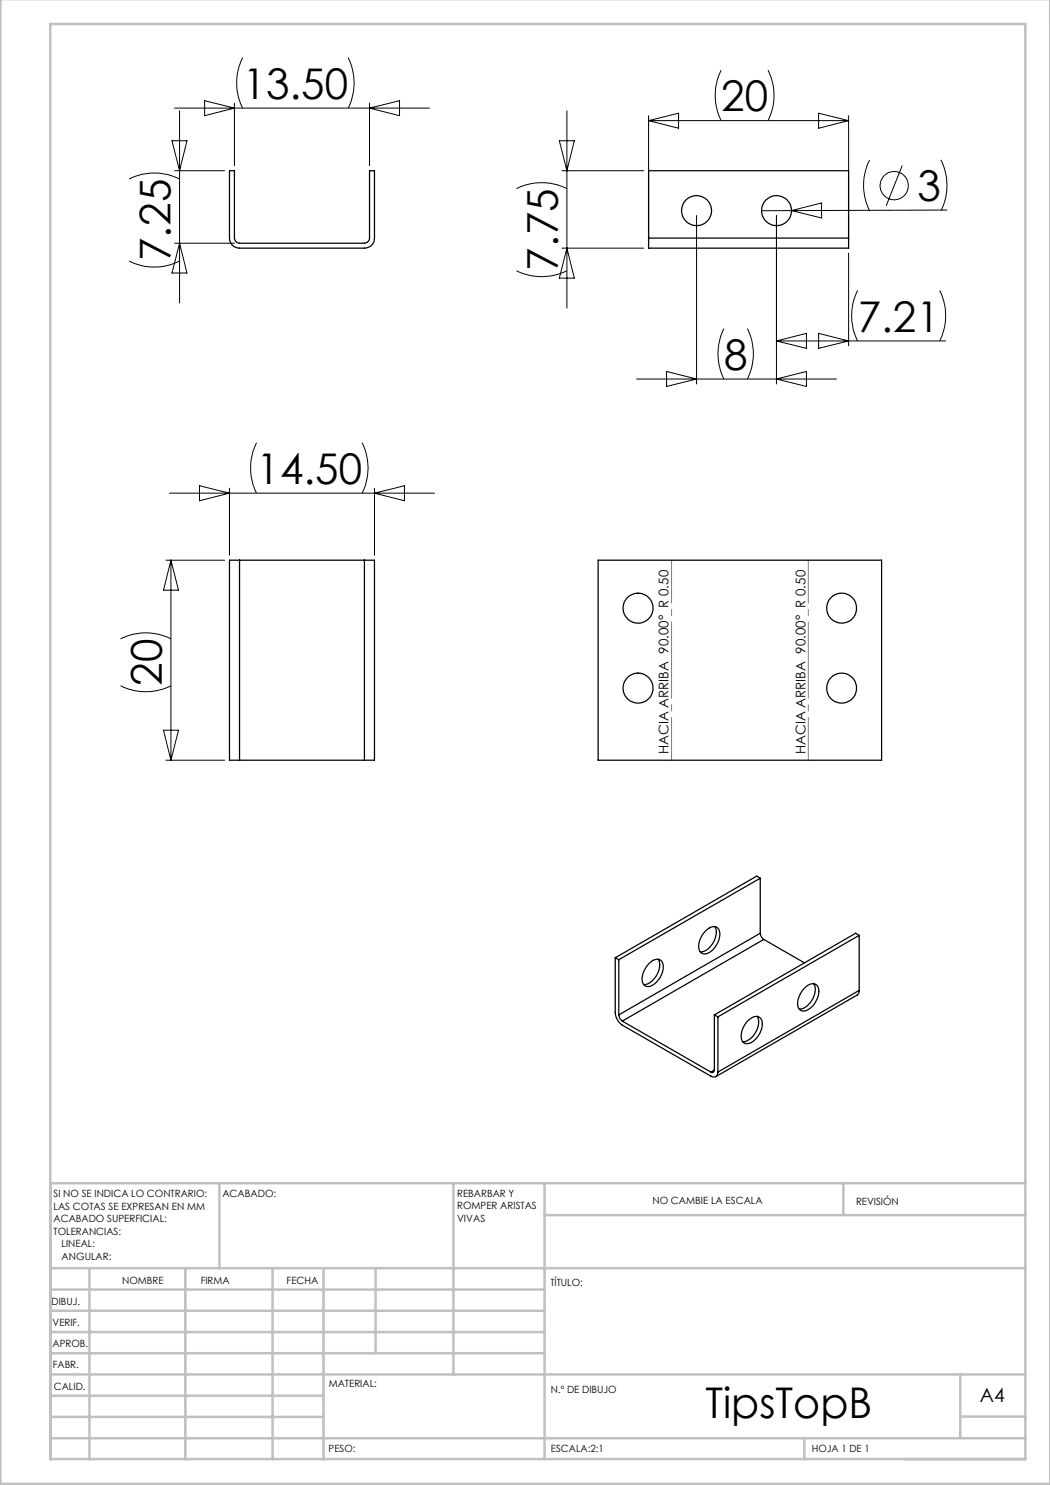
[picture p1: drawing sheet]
<svg xmlns="http://www.w3.org/2000/svg" width="210mm" height="297mm" viewBox="0 0 210 297" stroke-linecap="round" stroke-linejoin="round" font-family="sans-serif">
<g fill="none" stroke="#000" stroke-width=".2">
<path d="M48.5 11.5a11.5 11.5 0 0 0 0 10.1M69.6 11.5a11.2 11.2 0 0 1 0 10.1M144.2 14a11.5 11.5 0 0 0 0 10.1M153.6 14a11.2 11.2 0 0 1 0 10.1M25.8 35.8a11.2 11.2 0 0 1 10.1 0M34.4 28.1h3l-1.5 6zM34.9 21.6h51M34.9 34.1h10M35.9 22.2v38.4M40.9 20.1l6 1.5-6 1.5zM46.9 20.6v12.5M73.9 20.6v12.5"/>
<path d="M73.9 21.6l6-1.5v3zM103.3 37.7a11.5 11.5 0 0 1 10.1 0M111.9 28.1h3l-1.5 6zM112.4 34.1h16.3M113.4 22.2v39.4M129.7 23.1v25.5M129.7 24.1h40M129.7 24.1l6-1.5v3zM163.7 22.6l6 1.5-6 1.5zM169.7 23.1v25.5M173.9 32a11.2 11.2 0 0 0 .1 10.2M180.4 33.1l-3.2 8.1"/>
<path d="M188.2 32a11.2 11.2 0 0 1 0 10.1M25.8 52.2a11.2 11.2 0 0 0 10.1 0M34.9 48.6h12M35.9 48.6l1.5 6h-3zM103.3 54.1a11.2 11.2 0 0 0 10.1 0M112.4 49.6h16.3M113.4 49.6l1.5 6h-3zM139.3 43.1v33.7M155.3 43.1v33.7M158.3 42.1l-6 .1M158.3 42.1l6-1.5v3zM169.7 50.6v18.6"/>
<path d="M171.5 58.1a11.2 11.2 0 0 0 0 10.1M188 58.1a11.5 11.5 0 0 1 0 10.1M189.4 42l-31.1 .1M127.3 75.8h40M133.3 74.3l6 1.5-6 1.5zM144.8 65.7a11.2 11.2 0 0 0 0 10.1M149.5 65.7a11.2 11.2 0 0 1 0 10.1M155.3 75.8l6-1.5v3zM155.3 68.2l6-1.5v3zM155.3 68.2h33.8M163.7 66.7l6 1.5-6 1.5zM33.9 98.6h53"/>
<path d="M39.9 97.2l6 1.4-6 1.6zM45.9 97.6v13.5M51.3 88.5a11.5 11.5 0 0 0 0 10.1M72.4 88.5a11.2 11.2 0 0 1 0 10.1M74.9 97.6v13.5M74.9 98.6l6-1.4v3zM33.2 112h11.7M34.2 112v40M34.2 112l1.5 6h-3zM24.1 137.2a11.2 11.2 0 0 0 10.1 0M24.1 127.8a11.2 11.2 0 0 1 10.1 0M32.7 146h3l-1.5 6z"/>
<path d="M33.2 152h11.7"/>
<circle cx="178.8" cy="37.1" r="2.83"/>
</g>
<path d="M161.7 112v40M134.3 152v-40" fill="none" stroke="#808080" stroke-width=".2" stroke-dasharray="15.2 1.3 1.3 1.3" stroke-dashoffset="6.7"/>
<g fill="none" stroke="#c0c0c0" stroke-width=".5">
<path d="M.1 -.1v296.9h209.9v-296.9M10.1 4.8h195v287h-195zM43.9 236.6v17M90.7 236.6v38.3M108.9 236.6v55.3M168.7 236.6v6.3M205.1 236.6h-195v55.3M10.1 253.6h195M10.1 257.9h98.8M17.9 253.6v38.3M37.1 253.6v38.3M54.5 253.6v38.3"/>
<path d="M64.7 253.6v38.3M75.1 253.6v17M108.9 243h96.2M10.1 270.6h98.8M10.1 266.4h98.8M10.1 262.1h98.8M10.1 279.1h54.6M10.1 274.9h195M192.1 274.8v12.7M10.1 287.7h195M10.1 283.4h54.6M160.9 287.5v4.3"/>
<path d="M192.1 283.3h13"/>
</g>
<g fill="none" stroke="#000" stroke-width=".25">
<path d="M45.9 34.1h1v13.5a1.09 1.09 0 0 0 1 1h25a1.09 1.09 0 0 0 1-1v-13.5h1v13.5a1.97 1.97 0 0 1-2 2h-25a1.97 1.97 0 0 1-2-2zM129.7 47.6v2h40v-2M129.7 47.6v-13.5h40v13.5M129.7 47.6h40M47.9 112h-2v40h2M47.9 112v40M47.9 112h25M72.9 112h2v40h-2M72.9 112v40M119.6 112h56.7v40h-56.7zM47.9 152h25M152 175.6l-.7-.4-28.3 16.4"/>
<path d="M152 175.6l-28.2 16.3M152 175.6v11.1M123 191.6v11a3.3 3.3 0 0 0 1.5 2.4l17.7 10.2a.87 .87 0 0 0 1 .1 .87 .87 0 0 0 .4-.9M123 191.6l.8 .3M123.8 191.9v11.1M129.7 192.8a1.86 1.86 0 0 1 2.6-.6 3.1 3.1 0 0 1-.6 3.7 2.53 2.53 0 0 1-2.6 1.3 2.11 2.11 0 0 1-.4-2.7zM131.7 191.8a4 4 0 0 1-1.9 4.9l-1.1 .2M141 186.3a1.83 1.83 0 0 1 2.5-.7 3.2 3.2 0 0 1-.4 3.8 2.42 2.42 0 0 1-2.7 1.3 2.13 2.13 0 0 1-.4-2.7zM142.9 185.3a3.7 3.7 0 0 1-1.3 4.5l-.5 .3-1 .3M152 186.7a1.6 1.6 0 0 0 .8 1.2M152 186.7l-28.2 16.3M152.8 187.9l-28.3 16.3"/>
<path d="M152.8 187.9l8.1 4.7M161 197.5a1.54 1.54 0 0 1 2.6-.1 4.1 4.1 0 0 1-2.8 4.8 1.45 1.45 0 0 1-1.2-2 5.4 5.4 0 0 1 1.4-2.7zM162.8 196.7a3.9 3.9 0 0 1-2.9 5.1h-.1M171.8 198.1v.5l-.4 .4-28.2 16.3M171.8 187.1v11M171.8 198.1l-28.2 16.3M171.8 187.1l-28.2 16.3M171.8 187.1l-.7-.4-28.2 16.3M123.8 203a1.6 1.6 0 0 0 .7 1.2M124.5 204.2l17.7 10.2M142.9 214a.44 .44 0 0 1-.2 .4 .44 .44 0 0 1-.5 0M142.9 203l.7 .4"/>
<path d="M142.9 203v11M142.9 214l-.7 .4M143.6 203.4v11M149.4 204.3a2.19 2.19 0 0 1 2.4-.9 2.17 2.17 0 0 1 .4 2.8 3.5 3.5 0 0 1-3 2.5 1.7 1.7 0 0 1-.9-2.3l.5-1.1zM151.4 203.3a3.9 3.9 0 0 1-2.8 5h-.1"/>
<circle cx="139.3" cy="42.1" r="3"/>
<circle cx="155.3" cy="42.1" r="2.99"/>
<circle cx="127.6" cy="121.6" r="3"/>
<circle cx="127.6" cy="137.6" r="3"/>
<circle cx="168.3" cy="121.6" r="2.99"/>
<circle cx="168.3" cy="137.6" r="2.99"/>
</g>
<g font-size="8.5">
<text x="48.5" y="19.8">13.50</text>
<text x="144.2" y="22.3">20</text>
<text x="183.5" y="40.2">3</text>
<text x="34.1" y="52.2" transform="rotate(-90 34.1 52.2)">7.25</text>
<text x="111.6" y="54.1" transform="rotate(-90 111.6 54.1)">7.75</text>
<text x="171.5" y="66.3">7.21</text>
<text x="144.8" y="73.9">8</text>
<text x="51.3" y="96.8">14.50</text>
<text x="32.4" y="137.1" transform="rotate(-90 32.4 137.1)">20</text>
<text x="141.1" y="283.5">TipsTopB</text>
</g>
<text font-size="3.9" x="196" y="280.4">A4</text>
<g font-size="2.7">
<text x="133.7" y="150.8" transform="rotate(-90 133.7 150.8)">HACIA ARRIBA 90.00° R 0.50</text>
<text x="161.1" y="150.8" transform="rotate(-90 161.1 150.8)">HACIA ARRIBA 90.00° R 0.50</text>
</g>
<g font-size="2">
<text x="10.7" y="239.5">SI NO SE INDICA LO CONTRARIO:</text>
<text x="44.5" y="239.5">ACABADO:</text>
<text x="91.4" y="239.4">REBARBAR Y</text>
<text x="10.7" y="242">LAS COTAS SE EXPRESAN EN MM</text>
<text x="10.7" y="244.5">ACABADO SUPERFICIAL:</text>
<text x="91.4" y="241.9">ROMPER ARISTAS</text>
<text x="91.4" y="244.4">VIVAS</text>
<text x="130.5" y="240.8">NO CAMBIE LA ESCALA</text>
<text x="171.2" y="241">REVISIÓN</text>
<text x="10.7" y="247">TOLERANCIAS:</text>
<text x="12.3" y="249.5">LINEAL:</text>
<text x="12.3" y="252">ANGULAR:</text>
<text x="24.4" y="256.9">NOMBRE</text>
<text x="40.1" y="256.8">FIRMA</text>
<text x="57.3" y="256.8">FECHA</text>
<text x="110.1" y="257.1">TÍTULO:</text>
<text x="10.3" y="260.9">DIBUJ.</text>
<text x="10.5" y="269.3">APROB.</text>
<text x="10.5" y="265.2">VERIF.</text>
<text x="10.6" y="273.6">FABR.</text>
<text x="10.8" y="278">CALID.</text>
<text x="65.8" y="277.4">MATERIAL:</text>
<text x="110.2" y="278.5">N.º DE DIBUJO</text>
<text x="65.7" y="290.4">PESO:</text>
<text x="110.2" y="290.5">ESCALA:2:1</text>
<text x="162.4" y="290.4">HOJA 1 DE 1</text>
</g>
</svg>
